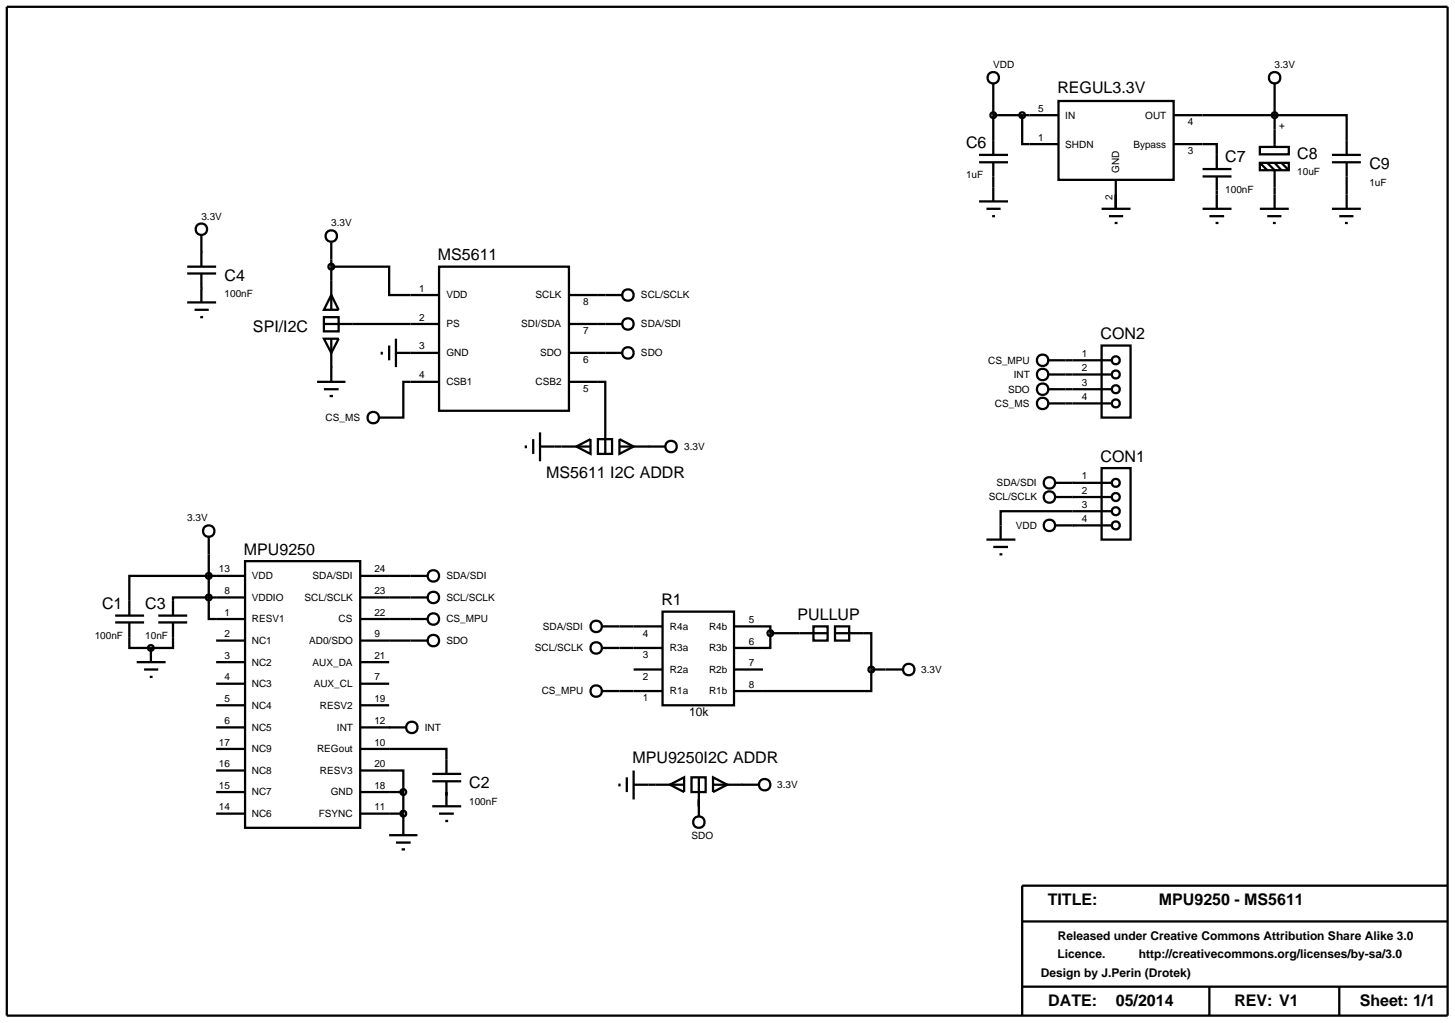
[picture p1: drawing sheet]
<svg xmlns="http://www.w3.org/2000/svg" width="257mm" height="180mm" viewBox="0 0 257 180" stroke-linecap="round" stroke-linejoin="round" font-family="sans-serif">
<g fill="none" stroke="#000" stroke-width=".4">
<path d="M1.2 1.2h254v177.8h-254zM175.1 14.7v12.6M186.6 17.8h20.3v13.9h-20.3zM224.7 14.7v11.2M172.6 27.3h5.1M172.6 28.6h5.1M172.6 35.5h5.1M173.9 36.8h2.5M174.9 38.1h.5M175.1 28.6v6.9M175.1 20.3h11.5M180.2 20.3v5.1h6.4"/>
<path d="M194.2 36.8h5.1M195.5 38.1h2.5M196.5 39.3h.5M196.7 31.7v5.1M206.9 25.4h7.6v4.4M206.9 20.3h30.5v7M212 36.8h5.1M212 29.8h5.1M212 31.1h5.1M213.2 38.1h2.6M214.3 39.3h.5M214.5 31.1v5.7"/>
<path d="M222.1 25.9h5.1v1.3h-5.1zM222.1 28.7h5.1v1.3h-5.1zM222.1 36.8h5.1M222.1 28.7l1.3 1.3M223.4 28.7l1.3 1.3v6.8M223.4 38.1h2.5M224.4 39.3h.5M224.7 28.7l1.2 1.3M225.9 28.7l1.3 1.3M234.8 27.3h5.1M234.8 28.6h5.1M234.8 36.8h5.1"/>
<path d="M236.1 38.1h2.5M237.1 39.3h.5M237.4 28.6v8.2M33 47h5.1M33 48.2h5.1M33 53.3h5.1M34.3 54.6h2.5M35.3 55.9h.5M35.5 41.4v5.6M35.5 48.2v5.1M57.1 55.9h2.6v2.5h-2.6zM57.1 59.7h2.6l-1.3 2.5z"/>
<path d="M57.1 57.1h20.3M58.4 47h10.2v5h8.8M58.4 52l1.3 2.6h-2.6zM58.4 42.7v11.9M58.4 59.7v7.6M69.8 59.7v5M77.4 47h22.9v25.4h-22.9zM100.3 57.1h9.4M100.3 52h9.4M55.9 67.3h5M57.1 68.6h2.6M58.1 69.8h.6"/>
<path d="M67.3 62v.5M68.6 60.9v2.6M69.8 62.2h7.6M77.4 67.3h-6.3v6.3h-4.3M92.7 78.5v.5M94 77.4v2.6M95.2 78.7h8.9M95.2 76.2v5.1M100.3 67.3h6.4v12.7M100.3 62.2h9.4M101.6 78.7l2.5-1.3v2.6zM105.4 77.4h2.5v2.6h-2.5z"/>
<path d="M109.2 77.4l2.5 1.3-2.5 1.3zM109.2 78.7h8.1M184.8 63.5h11.2M184.8 66h11.2M184.8 68.6h11.2M184.8 71.1h11.2M194.2 60.9h5.1v12.7h-5.1zM36.8 94.6v10.7M43.2 98.9h20.3v47h-20.3zM173.9 95.1h5.1M175.1 96.4h2.6M176.2 97.7h.5"/>
<path d="M186.1 92.6h9.9M186.1 87.6h9.9M186.1 85.1h9.9M194.2 82.5h5.1v12.6h-5.1zM196 90.1h-19.6v5M20.3 108.5h5.1M20.3 109.7h5.1M22.8 109.7v4.5h3.8M24.1 116.7h5.1M25.4 118h2.5M26.4 119.3h.5M26.6 114.2v2.5"/>
<path d="M27.9 108.5h5.1M27.9 109.7h5.1M30.5 109.7v4.5h-3.9M36.8 105.3h-6.3v3.2M36.8 105.3v3.8h6.4M36.8 105.3h6.4M38.1 112.9h5.1M38.1 116.7h5.1M43.2 101.5h-20.4v7M63.5 101.5h11.9M63.5 105.3h11.9M63.5 109.1h11.9"/>
<path d="M63.5 112.9h11.9M63.5 116.7h5.1M106.2 114.2h10.6M106.2 110.4h10.6M111.7 118h5.1M116.8 107.8h12.6v16.5h-12.6zM129.4 110.4h6.4v1.2M129.4 118h5.1M135.8 111.6v2.6h-6.4M135.8 111.6h10.1M143.4 110.4h2.5v2.5h-2.5zM147.2 110.4h2.5v2.5h-2.5z"/>
<path d="M147.2 111.6h6.4v6.4M153.6 118v3.8h-24.2M153.6 118h5.5M38.1 139.6h5.1M38.1 128.2h5.1M38.1 120.5h5.1M38.1 124.3h5.1M38.1 135.8h5.1M38.1 132h5.1M63.5 132h15.2v4.4M63.5 135.8h7.6v3.8M63.5 139.6h7.6"/>
<path d="M63.5 128.2h8.1M63.5 120.5h5.1M63.5 124.3h5.1M71.1 139.6v7.6M76.2 136.4h5.1M76.2 137.7h5.1M78.7 137.7v4.4M106.2 121.8h10.6M109.2 138.1v.5M110.5 137v2.6M111.7 138.3h8.9M111.7 135.8v5.1"/>
<path d="M118.1 138.3l2.5-1.3v2.6zM121.9 137h2.5v2.6h-2.5zM123.2 137v6.9M125.7 137l2.5 1.3-2.5 1.3zM125.7 138.3h8M38.1 143.4h5.1M63.5 143.4h7.6M68.6 147.2h5M69.8 148.5h2.6M70.8 149.7h.6M76.2 142.1h5.1M77.4 143.4h2.6"/>
<path d="M78.5 144.7h.5M255.2 156.1h-75v22.9M180.2 162.4h75M180.2 173.9h75M213.2 173.9v5.1M236.1 173.9v5.1"/>
<circle cx="175.1" cy="13.7" r="1.01"/>
<circle cx="224.7" cy="13.7" r="1.01"/>
<circle cx="175.1" cy="20.3" r=".51"/>
<circle cx="180.2" cy="20.3" r=".51"/>
<circle cx="224.7" cy="20.3" r=".51"/>
<circle cx="35.5" cy="40.4" r="1.01"/>
<circle cx="58.4" cy="47" r=".51"/>
<circle cx="58.4" cy="41.6" r="1.01"/>
<circle cx="110.7" cy="57.1" r="1.01"/>
<circle cx="110.7" cy="52" r="1.01"/>
<circle cx="65.8" cy="73.6" r="1.01"/>
<circle cx="110.7" cy="62.2" r="1.01"/>
<circle cx="118.3" cy="78.7" r="1.01"/>
<circle cx="183.8" cy="68.6" r="1.01"/>
<circle cx="183.8" cy="66" r="1.01"/>
<circle cx="183.8" cy="63.5" r="1.01"/>
<circle cx="183.8" cy="71.1" r="1.01"/>
<circle cx="196.7" cy="68.6" r=".7"/>
<circle cx="196.7" cy="66" r=".7"/>
<circle cx="196.7" cy="63.5" r=".7"/>
<circle cx="196.7" cy="71.1" r=".7"/>
<circle cx="36.8" cy="93.6" r="1.01"/>
<circle cx="185" cy="87.6" r="1.01"/>
<circle cx="185" cy="92.6" r="1.01"/>
<circle cx="185" cy="85.1" r="1.01"/>
<circle cx="196.7" cy="90.1" r=".7"/>
<circle cx="196.7" cy="92.6" r=".7"/>
<circle cx="196.7" cy="87.6" r=".7"/>
<circle cx="196.7" cy="85.1" r=".7"/>
<circle cx="26.6" cy="114.2" r=".51"/>
<circle cx="36.8" cy="101.5" r=".51"/>
<circle cx="36.8" cy="105.3" r=".51"/>
<circle cx="76.4" cy="105.3" r="1.01"/>
<circle cx="76.4" cy="109.1" r="1.01"/>
<circle cx="76.4" cy="112.9" r="1.01"/>
<circle cx="76.4" cy="101.5" r="1.01"/>
<circle cx="105.1" cy="110.4" r="1.01"/>
<circle cx="105.1" cy="114.2" r="1.01"/>
<circle cx="135.8" cy="111.6" r=".51"/>
<circle cx="153.6" cy="118" r=".51"/>
<circle cx="160.2" cy="118" r="1.01"/>
<circle cx="71.1" cy="139.6" r=".51"/>
<circle cx="72.6" cy="128.2" r="1.01"/>
<circle cx="105.1" cy="121.8" r="1.01"/>
<circle cx="134.8" cy="138.3" r="1.01"/>
<circle cx="71.1" cy="143.4" r=".51"/>
<circle cx="123.2" cy="144.9" r="1.01"/>
</g>
<g font-size="2.8">
<text x="186.4" y="16.5">REGUL3.3V</text>
<text x="170.3" y="26.1">C6</text>
<text x="216" y="28.6">C7</text>
<text x="228.7" y="28">C8</text>
<text x="241.4" y="29.9">C9</text>
<text x="77.2" y="45.9">MS5611</text>
<text x="39.6" y="49.6">C4</text>
<text x="44.6" y="58.6">SPI/I2C</text>
<text x="194" y="59.8">CON2</text>
<text x="194" y="81.4">CON1</text>
<text x="96.3" y="84.3">MS5611 I2C ADDR</text>
<text x="43" y="97.8">MPU9250</text>
<text x="18" y="107.3">C1</text>
<text x="25.6" y="107.3">C3</text>
<text x="116.6" y="106.7">R1</text>
<text x="140.6" y="109.3">PULLUP</text>
<text x="111.5" y="134.6">MPU9250I2C ADDR</text>
<text x="82.7" y="139">C2</text>
<text x="184.7" y="159.5">TITLE:</text>
<text x="204.3" y="159.5">MPU9250 - MS5611</text>
<text x="184.8" y="177.3">DATE:</text>
<text x="196.7" y="177.3">05/2014</text>
<text x="217.6" y="177.3">REV: V1</text>
<text x="239.7" y="177.3">Sheet: 1/1</text>
</g>
<g font-size="2.1">
<text x="121.5" y="126.2">10k</text>
<text x="186.5" y="165.6">Released under Creative Commons Attribution Share Alike 3.0</text>
<text x="183.5" y="172.2">Design by J.Perin (Drotek)</text>
<text x="186.4" y="168.9">Licence.</text>
<text x="200.8" y="168.9">http://creativecommons.org/licenses/by-sa/3.0</text>
</g>
<g font-size="1.8">
<text x="175.1" y="12">VDD</text>
<text x="224.7" y="12">3.3V</text>
<text x="183" y="19.7">5</text>
<text x="187.8" y="20.9">IN</text>
<text x="201.9" y="20.9">OUT</text>
<text x="209.4" y="22.1">4</text>
<text x="226.5" y="22.8" transform="rotate(-90 226.5 22.8)">+</text>
<text x="183" y="24.8">1</text>
<text x="187.8" y="26">SHDN</text>
<text x="199.8" y="26">Bypass</text>
<text x="209.4" y="27.2">3</text>
<text x="170.3" y="31.4">1uF</text>
<text x="196.1" y="35.3" transform="rotate(-90 196.1 35.3)">2</text>
<text x="197.3" y="30.5" transform="rotate(-90 197.3 30.5)">GND</text>
<text x="216" y="34">100nF</text>
<text x="228.7" y="30.8">10uF</text>
<text x="241.4" y="32.7">1uF</text>
<text x="35.5" y="38.7">3.3V</text>
<text x="58.4" y="39.9">3.3V</text>
<text x="39.6" y="52.4">100nF</text>
<text x="73.9" y="51.4">1</text>
<text x="78.7" y="52.6">VDD</text>
<text x="94.4" y="52.6">SCLK</text>
<text x="102.8" y="53.8">8</text>
<text x="113" y="52.6">SCL/SCLK</text>
<text x="73.9" y="56.5">2</text>
<text x="78.7" y="57.7">PS</text>
<text x="91.9" y="57.7">SDI/SDA</text>
<text x="102.8" y="58.9">7</text>
<text x="113" y="57.7">SDA/SDI</text>
<text x="73.9" y="61.6">3</text>
<text x="78.7" y="62.8">GND</text>
<text x="95.2" y="62.8">SDO</text>
<text x="102.8" y="64">6</text>
<text x="113" y="62.8">SDO</text>
<text x="174.2" y="64.1">CS_MPU</text>
<text x="190.7" y="62.9">1</text>
<text x="190.7" y="65.4">2</text>
<text x="73.9" y="66.7">4</text>
<text x="78.7" y="67.9">CSB1</text>
<text x="94.4" y="67.9">CSB2</text>
<text x="102.8" y="69.1">5</text>
<text x="175.4" y="71.7">CS_MS</text>
<text x="177.7" y="69.2">SDO</text>
<text x="178.7" y="66.6">INT</text>
<text x="190.7" y="68">3</text>
<text x="190.7" y="70.5">4</text>
<text x="57.4" y="74.2">CS_MS</text>
<text x="120.6" y="79.3">3.3V</text>
<text x="174.3" y="88.2">SCL/SCLK</text>
<text x="175.7" y="85.7">SDA/SDI</text>
<text x="190.7" y="84.5">1</text>
<text x="190.7" y="87">2</text>
<text x="190.7" y="89.5">3</text>
<text x="33" y="91.9">3.3V</text>
<text x="179.1" y="93.2">VDD</text>
<text x="190.7" y="92">4</text>
<text x="38.6" y="100.9">13</text>
<text x="66" y="100.9">24</text>
<text x="39.6" y="104.7">8</text>
<text x="44.4" y="102.1">VDD</text>
<text x="44.4" y="105.9">VDDIO</text>
<text x="53.7" y="105.9">SCL/SCLK</text>
<text x="55.1" y="102.1">SDA/SDI</text>
<text x="66" y="104.7">23</text>
<text x="78.7" y="102.1">SDA/SDI</text>
<text x="78.7" y="105.9">SCL/SCLK</text>
<text x="16.7" y="112.6">100nF</text>
<text x="25.6" y="112.6">10nF</text>
<text x="39.6" y="108.5">1</text>
<text x="39.6" y="112.3">2</text>
<text x="44.4" y="109.7">RESV1</text>
<text x="44.4" y="113.5">NC1</text>
<text x="54.5" y="113.5">AD0/SDO</text>
<text x="59.7" y="109.7">CS</text>
<text x="66" y="108.5">22</text>
<text x="66" y="112.3">9</text>
<text x="78.7" y="109.7">CS_MPU</text>
<text x="78.7" y="113.5">SDO</text>
<text x="95.7" y="111">SDA/SDI</text>
<text x="113.3" y="112.2">4</text>
<text x="118.1" y="111">R4a</text>
<text x="125" y="111">R4b</text>
<text x="132" y="113.6">6</text>
<text x="132" y="109.8">5</text>
<text x="39.6" y="116.1">3</text>
<text x="39.6" y="119.9">4</text>
<text x="44.4" y="117.3">NC2</text>
<text x="55.1" y="117.3">AUX_DA</text>
<text x="66" y="116.1">21</text>
<text x="66" y="119.9">7</text>
<text x="94.3" y="114.8">SCL/SCLK</text>
<text x="113.3" y="119.8">2</text>
<text x="113.3" y="116">3</text>
<text x="118.1" y="118.6">R2a</text>
<text x="118.1" y="114.8">R3a</text>
<text x="125" y="118.6">R2b</text>
<text x="125" y="114.8">R3b</text>
<text x="132" y="117.4">7</text>
<text x="162.4" y="118.6">3.3V</text>
<text x="39.6" y="123.7">5</text>
<text x="44.4" y="121.1">NC3</text>
<text x="44.4" y="124.9">NC4</text>
<text x="55.3" y="121.1">AUX_CL</text>
<text x="56.4" y="124.9">RESV2</text>
<text x="66" y="123.7">19</text>
<text x="95.5" y="122.4">CS_MPU</text>
<text x="113.3" y="123.6">1</text>
<text x="118.1" y="122.4">R1a</text>
<text x="125" y="122.4">R1b</text>
<text x="132" y="121.2">8</text>
<text x="38.6" y="131.4">17</text>
<text x="39.6" y="127.6">6</text>
<text x="44.4" y="128.8">NC5</text>
<text x="59.4" y="128.8">INT</text>
<text x="66" y="131.4">10</text>
<text x="66" y="127.6">12</text>
<text x="74.9" y="128.8">INT</text>
<text x="38.6" y="135.2">16</text>
<text x="44.4" y="132.6">NC9</text>
<text x="44.4" y="136.4">NC8</text>
<text x="55.9" y="132.6">REGout</text>
<text x="56.4" y="136.4">RESV3</text>
<text x="66" y="135.2">20</text>
<text x="38.6" y="139">15</text>
<text x="38.6" y="142.8">14</text>
<text x="44.4" y="140.2">NC7</text>
<text x="44.4" y="144">NC6</text>
<text x="56.2" y="144">FSYNC</text>
<text x="58.3" y="140.2">GND</text>
<text x="66" y="139">18</text>
<text x="66" y="142.8">11</text>
<text x="82.7" y="141.8">100nF</text>
<text x="137" y="138.9">3.3V</text>
<text x="121.9" y="147.8">SDO</text>
</g>
</svg>
